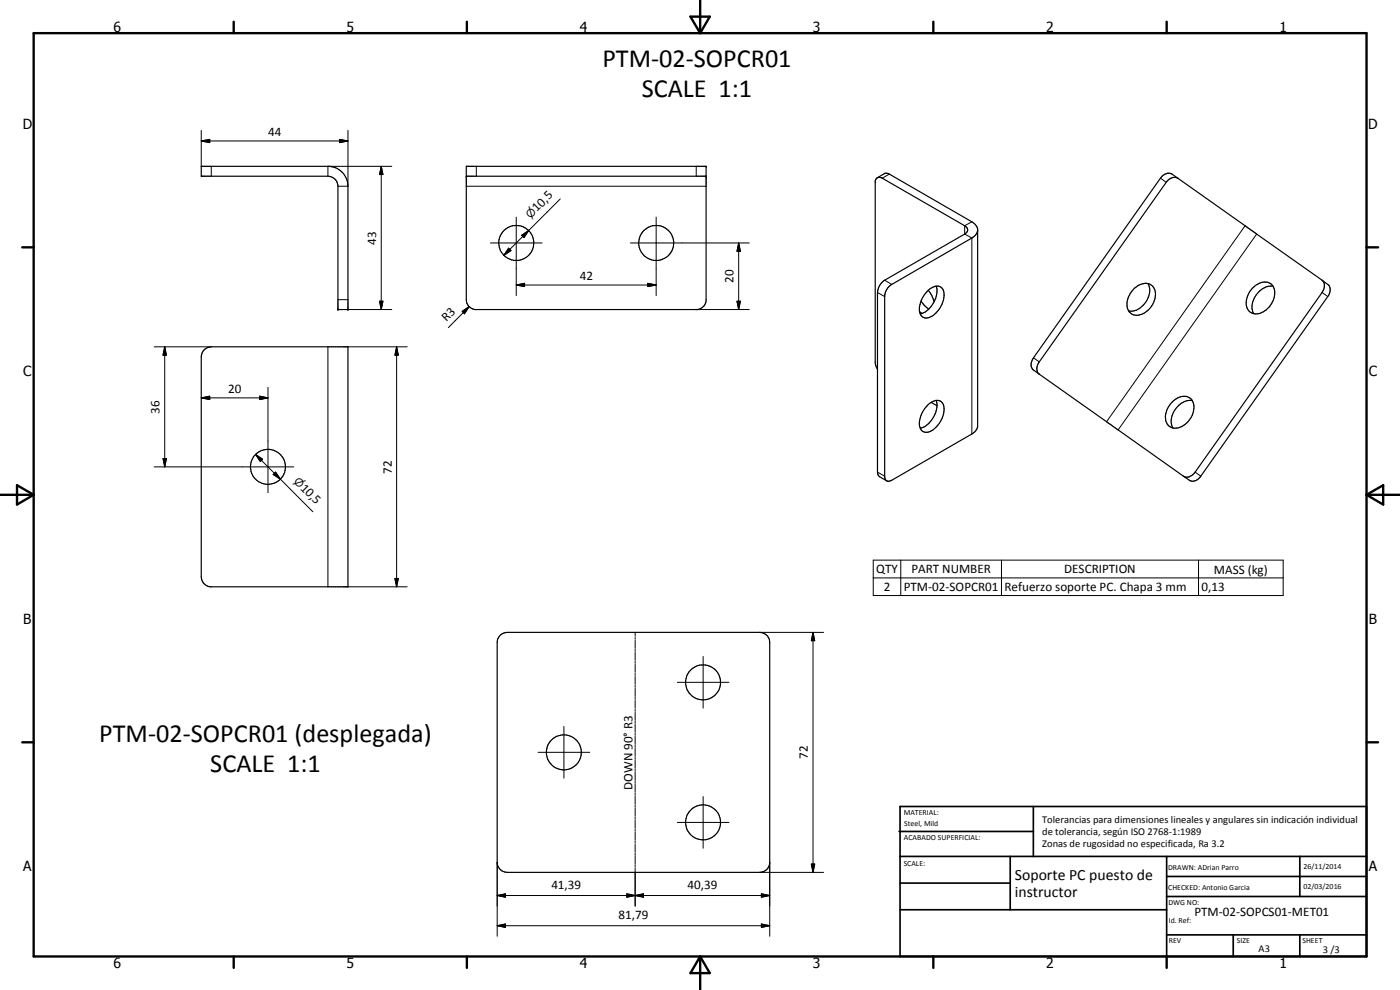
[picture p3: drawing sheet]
<svg xmlns="http://www.w3.org/2000/svg" width="420mm" height="297mm" viewBox="0 0 420 297" stroke-linecap="round" stroke-linejoin="round" font-family="sans-serif">
<g fill="none" stroke="#000" stroke-width=".35">
<path d="M60.4 49.9h38.6a6.1 6.1 0 0 1 5.4 6v37h-3v-37a3 3 0 0 0-3-3h-38zM139.9 49.9h72v40.4a3.1 3.1 0 0 1-2.6 2.6h-66.7a3 3 0 0 1-2.7-3zM139.9 52.9h72M263.3 53.3l2.3-1.3 1.3 .2 24.8 14.3 1 .9 .7 1.2v59.5l-.7 1.3-1 .8-24.1 13.9-.8 .3-.7-.1M263.3 53.3l.7-.1 .8 .3 24.7 14.2a1.31 1.31 0 0 1 .9 1.3 1.31 1.31 0 0 1-.9 1.2l-24 13.9a4.8 4.8 0 0 0-2.2 3.7v53.8l.1 .6 .6 .8 2.1 1.3M263.3 53.3l-.6 1.1v54.6l.6 1.8M353.5 53.5l-1.8-1.3a2.57 2.57 0 0 0-3.4 1.3l-38.1 53.9a2.71 2.71 0 0 0 0 3.6l45 31.9M353.5 53.5a2.74 2.74 0 0 0-3.5 1.2l-38.1 53.9a2.55 2.55 0 0 0 0 3.7M353.5 53.5l43.3 30.6M293.4 69.3l-.5 1-1.2 1.1-24.1 13.9a4.5 4.5 0 0 0-2.1 3.3v54.6l.6 1.1M276 93.5l.7 .5M276.4 90.3l.9 1.2 1.4 1.3"/>
<path d="M278.5 87.1a3.4 3.4 0 0 1 4-.9 4.5 4.5 0 0 1 .2 5 6.5 6.5 0 0 1-4.9 4.2 2.62 2.62 0 0 1-1.8-3.6 8.6 8.6 0 0 1 2.5-4.7zM278.6 87.1a7.9 7.9 0 0 1 1.7 3.5M281 85.9a7.3 7.3 0 0 1-4.8 8.2M344.5 85.1a6.2 6.2 0 0 0-6 7.8l.2 .4M344.5 85.1a3.6 3.6 0 0 1 1.9 5.2 5.5 5.5 0 0 1-6.5 4.1l-1.2-1.1M344.5 85.1a6.3 6.3 0 0 1-4.5 8.2h-1.3M376 86.4a4 4 0 0 1 6-.7 6.1 6.1 0 0 1-2.9 7.9 3.2 3.2 0 0 1-4 0 3.2 3.2 0 0 1-1-3.9l.8-2zM382 85.9a6.3 6.3 0 0 0-6.3 6.6l.5 1.6M396.8 84.1l1.7 1.2a2.66 2.66 0 0 1 0 3.7l-38.1 53.9a2.57 2.57 0 0 1-3.5 1.2l-1.7-1.2M396.8 84.1a2.84 2.84 0 0 1 0 3.7l-38.1 53.8a2.87 2.87 0 0 1-3.5 1.3M61.3 104.9l1-.6 1.1-.2h41v72h-41.4a3.1 3.1 0 0 1-2.6-3v-66l.3-1.2zM278.5 121.4a3.4 3.4 0 0 1 4-.9 4.6 4.6 0 0 1 0 5.5 5.4 5.4 0 0 1-5 3.7 2.74 2.74 0 0 1-1.5-3.6 8.6 8.6 0 0 1 2.5-4.7z"/>
<path d="M279.5 120.7l1.7 1.1M281 120.1l.2 1.7M281.2 121.8a7.9 7.9 0 0 1-4.6 6.6h-.4M351.7 120.7a3.9 3.9 0 0 1 6-.7 6 6 0 0 1-2.8 7.8 3.2 3.2 0 0 1-3.8 .2 3.2 3.2 0 0 1-1.3-3.5l.6-2zM357.8 120.2a6.3 6.3 0 0 0-6.3 6.5l.5 1.7M150.1 190.6l1-.6 1.1-.3h75.8a3 3 0 0 1 3 3v66a3 3 0 0 1-3 3h-75.8a3 3 0 0 1-3-3v-66l.2-1.1z"/>
<circle cx="154.9" cy="72.9" r="5.2"/>
<circle cx="196.9" cy="72.9" r="5.3"/>
<circle cx="80.4" cy="140.1" r="5.3"/>
<circle cx="211" cy="204.7" r="5.3"/>
<circle cx="169.2" cy="225.7" r="5.3"/>
<circle cx="211" cy="246.7" r="5.3"/>
</g>
<g fill="none" stroke="#000" stroke-width=".3">
<path d="M60.4 39.1v10.8M104.4 39.1v16.8h-3M60.4 42.3l2.5-.5v1zM60.4 42.3h44M63.4 49.9v3M101.9 41.8l2.5 .5-2.5 .5zM114.4 49.9l.5 2.5h-1zM114.4 49.9v43M117.6 49.9h-19.2v3M139.9 55.9h72M142.9 49.9v3M168.1 59.7l-16.9 16.9"/>
<path d="M208.9 49.9v3M266.9 52.2l-2.1 1.3M348.3 53.5l1.7 1.2M147.2 72.9h15.5M152.6 74.5l.8 .7-2.2 1.4zM154.9 65.2v23.5M156.5 70.6l2.2-1.4-1.4 2.1zM189.2 72.9h35.7M196.9 65.2v23.5M221.7 72.9l.5 2.5h-1zM221.7 72.9v20M291.7 66.5l-2.2 1.2v2.5l2.2 1.2v58.8"/>
<path d="M373.7 67.7l-41.6 58.8M377.1 70.2l-41.5 58.8M101.4 89.9h3M104.4 92.9h13.2M113.9 90.4h1l-.5 2.5zM138.7 93.4l2.1-1.4-1.4 2.1zM140.8 92l-6.2 6.3M154.9 85.5l2.5-.5v1zM154.9 85.5h42M194.4 85l2.5 .5-2.5 .5zM208.9 92.9h16M221.2 90.4h1l-.5 2.5z"/>
<path d="M263.3 87.8l2.2 1.2M265.5 84.1l2.1 1.2M396.8 87.8l1.7 1.2M46.3 104.1h17.1M49.4 104.1l.5 2.5h-1zM49.4 104.1v36M60.4 119.4l2.5-.5v1zM60.4 119.4h20M77.9 118.9l2.5 .5-2.5 .5zM80.4 116.2v31.6M98.4 104.1v72M104.4 104.1h17.8"/>
<path d="M119 104.1l.5 2.5h-1zM119 104.1v72M310.2 107.4l1.7 1.2M48.9 137.6h1l-.5 2.5zM76.7 136.4l2.1 1.4-.7 .7zM76.7 136.4l7.4 7.4M46.3 140.1h41.9M82 142.4l.7-.8 1.4 2.2zM82.7 141.6l1.4 2.2-2.1-1.4zM84.1 143.8l9.8 9.7M263.3 141.6l2.2 1.3M358.7 141.6l1.7 1.3"/>
<path d="M104.4 176.1h17.8M118.5 173.6h1l-.5 2.5zM262.1 168.1h123v10.6h-123zM262.1 173.4h123M270.3 168.1v10.6M300.6 168.1v10.6M359.7 168.1v10.6M190.6 189.7v1.2M190.6 191.3v.5M190.6 192.2v2.4M190.6 194.9v.6M190.6 195.7v2.4"/>
<path d="M190.6 198.4v.7M190.6 199.3v2.4M211 197v15.5M228 189.7h19.2M244 189.7l.5 2.5h-1zM244 189.7v72M169.2 218v15.5M190.6 202.1v.5M190.6 202.9v2.5M190.6 205.7v.5M190.6 206.5v2.5M190.6 209.2v.6"/>
<path d="M190.6 210.1v2.4M190.6 212.9v.5M190.6 213.7v2.5M190.6 216.5v.5M190.6 217.3v2.5M203.3 204.7h15.5M161.5 225.7h15.5M190.6 220v.6M190.6 220.9v2.5M190.6 223.6v.6M190.6 224.5v2.4M190.6 227.2v.6"/>
<path d="M190.6 228.1v2.4M190.6 230.8v.6M190.6 231.7v2.4M190.6 234.4v.6M190.6 235.3v2.4M190.6 238v.6M190.6 238.9v2.4M211 239v15.5M149.2 258.7v22.2M190.6 241.6v.6M190.6 242.5v2.4M190.6 245.2v.6"/>
<path d="M190.6 246.1v2.4M190.6 248.8v.6M190.6 249.7v2.4M190.6 252.4v.6M190.6 253.4v2.3M190.6 256v.7M190.6 256.9v2.4M190.6 259.6v.6M203.3 246.8h15.5M231 258.7v22.2M243.5 259.2h1l-.5 2.5zM149.2 268.7l2.5-.5v1z"/>
<path d="M149.2 277.7l2.5-.5v1.1zM149.2 268.7h81.8M149.2 277.7h81.8M188.1 268.2l2.5 .5-2.5 .5zM188.1 268.2l5 1v-1l-5 1zM190.6 268.7l2.5-.5v1zM190.6 260.5v11.4M228 261.7h19.2M228.5 268.2l2.5 .5-2.5 .5zM228.5 277.2l2.5 .5-2.5 .6z"/>
</g>
<g fill="#000">
<circle cx="211.9" cy="52.9" r=".18"/>
<circle cx="211.9" cy="49.9" r=".18"/>
<circle cx="101.4" cy="92.9" r=".18"/>
<circle cx="104.4" cy="92.9" r=".18"/>
</g>
<g fill="none" stroke="#000" stroke-width=".71">
<path d="M10.1 9.9h400v277.1h-400zM70.1 6.5v3.4M140.1 6.5v3.4M207.2 5h5.8l-2.9 4.9zM210.1 0v9.9M280.1 6.5v3.4M350.1 6.5v3.4M6.7 74.2h3.4M410.1 74.2h3.5M.1 148.5h10M5.1 145.6l5 2.9-5 2.9zM410.1 148.5h10"/>
<path d="M410.1 148.5l5-2.9v5.8zM6.7 222.7h3.4M410.1 222.7h3.5M70.1 287v3.4M140.1 287v3.4M210.1 287v10M210.1 287l2.9 5h-5.8zM280.1 287v3.4M350.1 287v3.4"/>
</g>
<g fill="none" stroke="#000" stroke-width=".51">
<path d="M269.8 249.5h40.3M270.1 242h140v45h-140zM270.1 257h140M303.2 257v16M310.1 242v15M350.1 257v30M390.1 257v12M270.1 265h33.1M270.1 273h80M350.1 269h60M350.1 263h60M350.1 280.5h60"/>
<path d="M370.1 280.5v6.5M390.1 280.5v6.5"/>
</g>
<g fill="#000">
<path d="M60.4 42.3l2.5-.5v1zM101.9 41.8l2.5 .5-2.5 .5zM114.4 49.9l.5 2.5h-1zM152.6 74.5l.8 .7-2.2 1.4zM156.5 70.6l2.2-1.4-1.4 2.1zM221.7 72.9l.5 2.5h-1zM113.9 90.4h1l-.5 2.5zM138.7 93.4l2.1-1.4-1.4 2.1zM154.9 85.5l2.5-.5v1zM194.4 85l2.5 .5-2.5 .5zM221.2 90.4h1l-.5 2.5zM49.4 104.1l.5 2.5h-1z"/>
<path d="M60.4 119.4l2.5-.5v1zM77.9 118.9l2.5 .5-2.5 .5zM119 104.1l.5 2.5h-1zM48.9 137.6h1l-.5 2.5zM76.7 136.4l2.1 1.4-.7 .7zM82.7 141.6l1.4 2.2-2.1-1.4zM118.5 173.6h1l-.5 2.5zM244 189.7l.5 2.5h-1zM243.5 259.2h1l-.5 2.5zM149.2 268.7l2.5-.5v1zM149.2 277.7l2.5-.5v1.1zM188.1 268.2l2.5 .5-2.5 .5z"/>
<path d="M190.6 268.7l2.5-.5v1zM228.5 268.2l2.5 .5-2.5 .5zM228.5 277.2l2.5 .5-2.5 .6z"/>
</g>
<g font-size="7.9">
<text x="180.8" y="20.2">PTM-02-SOPCR01</text>
<text x="192.6" y="29.2">SCALE 1:1</text>
<text x="29.8" y="222.6">PTM-02-SOPCR01 (desplegada)</text>
<text x="63.1" y="231.6">SCALE 1:1</text>
</g>
<g font-size="4.7">
<text x="304.6" y="263.9">Soporte PC puesto de</text>
<text x="304.6" y="269.3">instructor</text>
</g>
<g font-size="4.2">
<text x="34" y="9.6">6</text>
<text x="104" y="9.6">5</text>
<text x="174" y="9.6">4</text>
<text x="244" y="9.6">3</text>
<text x="314" y="9.6">2</text>
<text x="384" y="9.6">1</text>
<text x="6.8" y="38.7">D</text>
<text x="410.6" y="38.7">D</text>
<text x="7" y="112.9">C</text>
<text x="410.8" y="112.9">C</text>
<text x="7" y="187.1">B</text>
<text x="410.8" y="187.1">B</text>
<text x="7" y="261.4">A</text>
<text x="410.8" y="261.4">A</text>
<text x="34" y="290.4">6</text>
<text x="104" y="290.4">5</text>
<text x="174" y="290.4">4</text>
<text x="244" y="290.4">3</text>
<text x="314" y="290.4">2</text>
<text x="384" y="290.4">1</text>
</g>
<g font-size="3.9">
<text x="80.5" y="40.8">44</text>
<text x="161.2" y="63.7" transform="rotate(-45 161.2 63.7)">10,5</text>
<text x="112.9" y="73.4" transform="rotate(-90 112.9 73.4)">43</text>
<text x="174" y="84">42</text>
<text x="220.1" y="84.9" transform="rotate(-90 220.1 84.9)">20</text>
<text x="134" y="96.7" transform="rotate(-45 134 96.7)">R3</text>
<text x="68.4" y="117.8">20</text>
<text x="47.9" y="124.1" transform="rotate(-90 47.9 124.1)">36</text>
<text x="117.5" y="142.1" transform="rotate(-90 117.5 142.1)">72</text>
<text x="90" y="146.6" transform="rotate(45 90 146.6)">10,5</text>
<text x="263" y="172">QTY</text>
<text x="273.5" y="172">PART NUMBER</text>
<text x="319.4" y="172">DESCRIPTION</text>
<text x="364.3" y="172.1">MASS (kg)</text>
<text x="265.2" y="177.3">2</text>
<text x="271.3" y="177.3">PTM-02-SOPCR01</text>
<text x="301.5" y="177.4">Refuerzo soporte PC. Chapa 3 mm</text>
<text x="360.6" y="177.3">0,13</text>
<text x="242.5" y="227.8" transform="rotate(-90 242.5 227.8)">72</text>
<text x="189.9" y="236.9" transform="rotate(-90 189.9 236.9)">DOWN 90° R3</text>
<text x="165.5" y="266.6">41,39</text>
<text x="206.4" y="266.6">40,39</text>
<text x="185.7" y="275.7">81,79</text>
<text x="358.5" y="275">PTM-02-SOPCS01-MET01</text>
</g>
<g font-size="3.3">
<text x="159.2" y="65.7" transform="rotate(-45 159.2 65.7)">⌀</text>
<text x="88" y="144.6" transform="rotate(45 88 144.6)">⌀</text>
</g>
<g font-size="3.1">
<text x="312.7" y="246.8">Tolerancias para dimensiones lineales y angulares sin indicación individual</text>
<text x="312.7" y="250.4">de tolerancia, según ISO 2768-1:1989</text>
<text x="312.7" y="254">Zonas de rugosidad no especificada, Ra 3.2</text>
<text x="377.7" y="285.6">A3</text>
<text x="397" y="285.9">3 /3</text>
</g>
<g font-size="2.4">
<text x="271.2" y="244.4">MATERIAL:</text>
<text x="271.3" y="252">ACABADO SUPERFICIAL:</text>
<text x="271.4" y="247.9">Steel, Mild</text>
<text x="271.2" y="259.7">SCALE:</text>
<text x="350.6" y="260.9">DRAWN: ADrian Parro</text>
<text x="391.2" y="260.6">26/11/2014</text>
<text x="350.6" y="267">CHECKED: Antonio Garcia</text>
<text x="391.2" y="266.7">02/03/2016</text>
<text x="350.6" y="271.4">DWG NO:</text>
<text x="350.8" y="276.9">Id. Ref:</text>
<text x="350.8" y="282.8">REV</text>
<text x="371.2" y="282.9">SIZE</text>
<text x="390.9" y="282.9">SHEET</text>
</g>
</svg>
